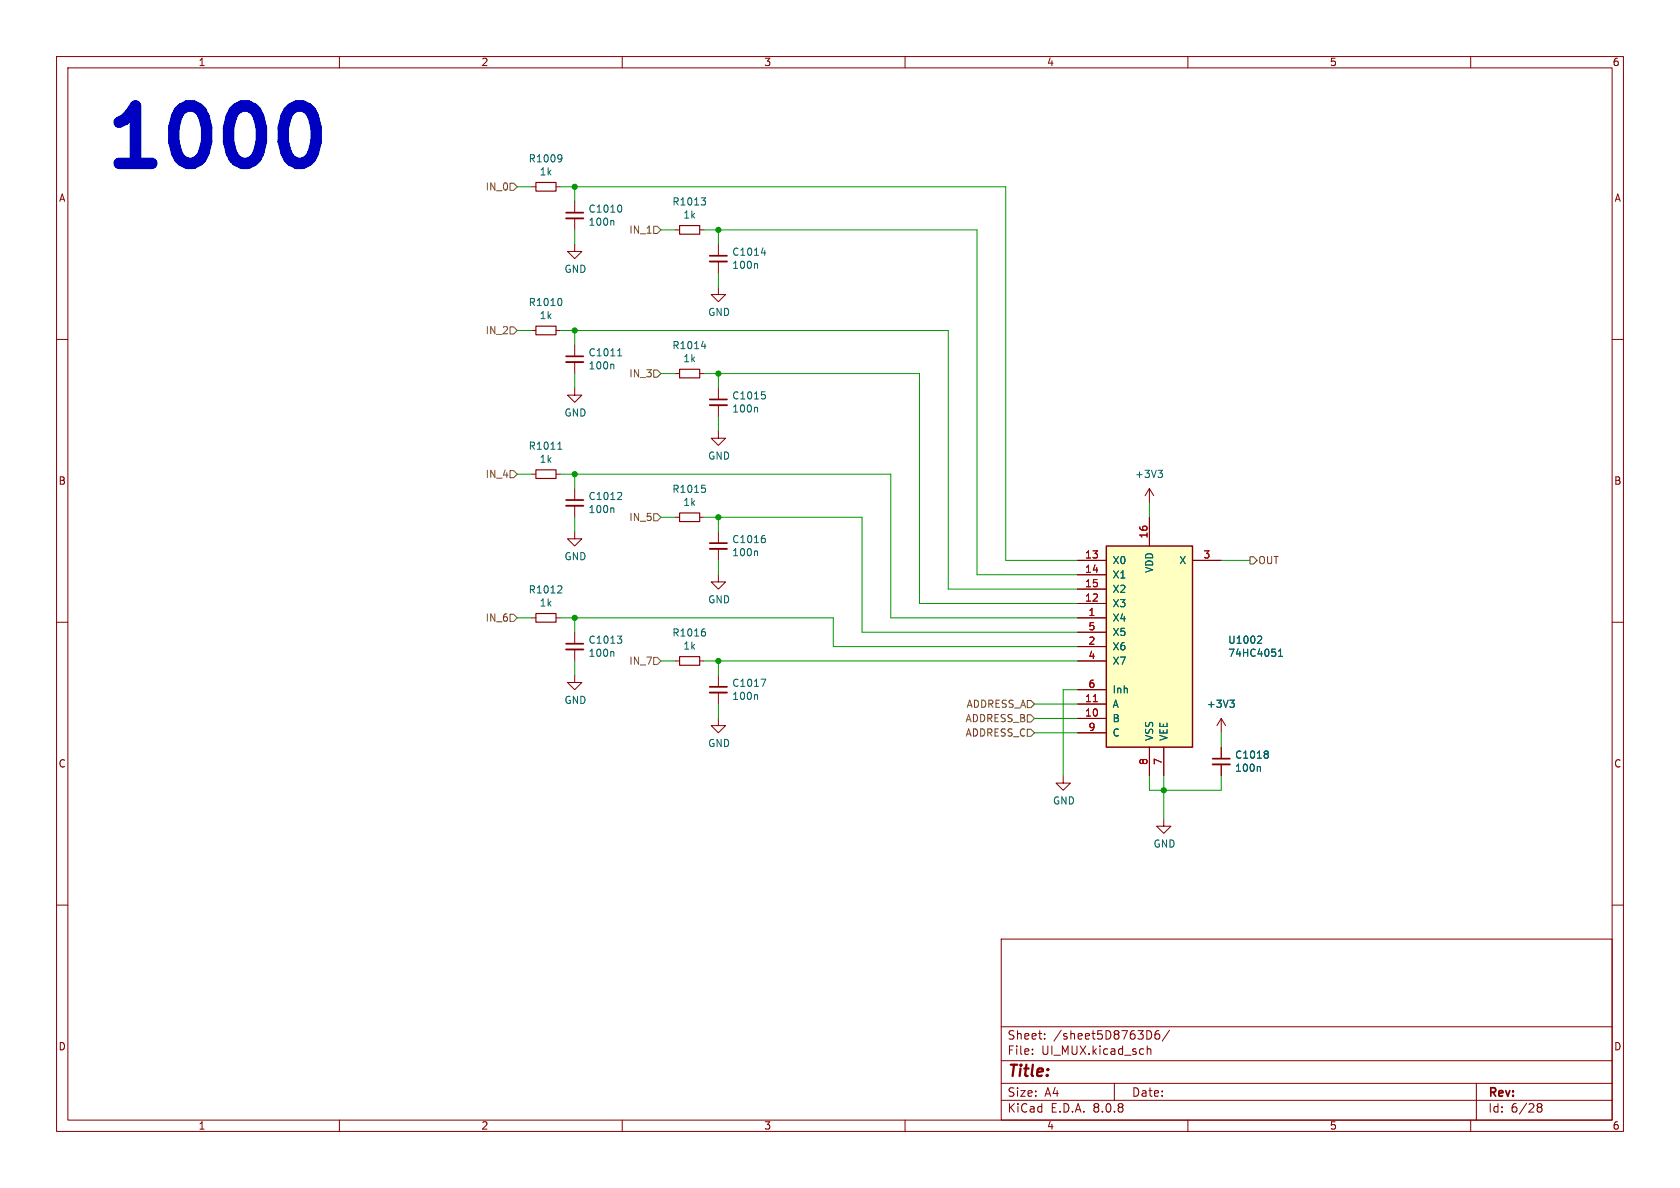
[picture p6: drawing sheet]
<svg xmlns="http://www.w3.org/2000/svg" width="297mm" height="210mm" viewBox="0 0 297 210" stroke-linecap="round" stroke-linejoin="round" font-family="sans-serif">
<g fill="none" stroke="#840000" stroke-width=".18">
<path d="M10 10h277v190h-277zM12 12h273v186h-273zM60 10v2M110 10v2M160 10v2M210 10v2M260 10v2M127 50.8v1.3h1.3l-1.3 1.2-1.3-1.2h1.3M127 43.2v2M127 46.2v2.1M10 60h2M119.4 66h.7"/>
<path d="M123.7 66h.8M285 60h2M101.6 94v1.3h1.3l-1.3 1.2-1.3-1.2h1.3M127 94v2M127 97v2.1M10 110h2M94 109.2h.7M98.3 109.2h.8M101.6 119.4v1.3h1.3l-1.3 1.2-1.3-1.2h1.3M101.6 111.8v2M101.6 114.8v2M119.4 116.8h.7"/>
<path d="M123.7 116.8h.8M127 101.6v1.3h1.3l-1.3 1.2-1.3-1.2h1.3M127 119.4v2M285 110h2M127 127v1.3h1.3l-1.3 1.2-1.3-1.2h1.3M127 122.4v2.1M215.9 132.1v2M215.9 135.1v2.1M205.7 144.8v1.3h1.3l-1.3 1.2-1.2-1.2h1.2M10 160h2M177 166h108v32h-108zM285 160h2"/>
<path d="M60 198v2M110 198v2M160 198v2M177 194.5h108M177 191.5h108M177 187.5h108M177 181.5h108M182.5 186.3v.1M182.5 185.5v.1M184.7 183.6v.1M184.7 182.8v.1M197 191.5v3"/>
<path d="M202.8 184.9v1.5M202.8 185.5l.2-.1 .4 .1 .1 .9M203.1 182.2a.81 .81 0 0 1 .5 .7 .81 .81 0 0 1-.5 .8M204.9 182.2a.59 .59 0 0 0-.7 .6v.6l.1 .2 .4 .1 .3-.1v-.5l-.1-.3h-.4l-.3 .3M206.7 182.1l-1.2 2M210 198v2M260 198v2M261 191.5v6.5M271.7 195.5l.3 .2M271.7 195.4l.3-.3 .5 .1 .1 .3-.3 .2M272 195.7h.3M272 195.7l-.3 .3"/>
<path d="M272.3 195.7l.3 .3-.1 .5-.5 .1-.3-.3"/>
</g>
<path d="M120.1 65.3h3.6v1.5h-3.6zM94.7 108.5h3.6v1.5h-3.6zM120.1 116.1h3.6v1.5h-3.6z" fill="none" stroke="#840000" stroke-width=".2"/>
<g fill="none" stroke="#006464" stroke-width=".18">
<path d="M133.7 46.6l.2 .2v.6M134.6 44.7h.8M135.2 44.3v.8M124 61.2h.8M124.6 60.8v.8M133.7 97.4l.2 .2v.6M135 94.7h.2M135.1 95.1l.2 .3v.3l-.2 .2M99.1 103.6l.2 .2v.3l-.8 .7h.8M108.3 115.2l.2 .2v.6M109.1 112.4h.8l-.4 .5M109.7 112.9l.2 .3v.3l-.2 .2"/>
<path d="M124.4 111.2h.2M124.5 111.7l.2 .2v.3l-.2 .2M133.7 122.8l.2 .2v.6M134.5 120.1h.9l-.6 1.2M222.6 135.5l.2 .2v.6M224 132.8l.2 .2-.2 .3 .2 .2v.3l-.2 .2"/>
</g>
<path d="M125.5 46.2h3M125.5 97h3M100.1 114.8h3M125.5 122.4h3M214.4 135.1h3" fill="none" stroke="#840000" stroke-width=".33"/>
<path d="M125.5 45.2h3M125.5 96h3M100.1 113.8h3M125.5 121.4h3M214.4 134.1h3" fill="none" stroke="#840000" stroke-width=".3"/>
<path d="M195.6 96.5h15.2v35.6h-15.2z" fill="#ffffc2"/>
<path d="M195.6 96.5h15.2v35.6h-15.2z" fill="none" stroke="#840000" stroke-width=".25"/>
<g fill="none" stroke="#840000" stroke-width=".18">
<path d="M94 33h.7M98.3 33h.8M101.6 35.6v2M101.6 38.6v2M94 58.4h.7M98.3 58.4h.8M101.6 43.2v1.3h1.3l-1.3 1.2-1.3-1.2h1.3M119.4 40.6h.7M123.7 40.6h.8M101.6 68.6v1.3h1.3l-1.3 1.2-1.3-1.2h1.3M101.6 61v2M101.6 64v2"/>
<path d="M127 76.2v1.3h1.3l-1.3 1.2-1.3-1.2h1.3M127 68.6v2M127 71.6v2.1M94 83.8h.7M98.3 83.8h.8M101.6 86.4v2M101.6 89.4v2M119.4 91.4h.7M123.7 91.4h.8M190.5 99.1h5.1M203.2 86.4v2.5M203.2 91.4v5.1"/>
<path d="M203.2 86.4l-.8 1.2M203.2 86.4l.8 1.2M210.8 99.1h5.1M190.5 109.2h5.1M190.5 106.7h5.1M190.5 101.6h5.1M190.5 104.1h5.1M190.5 114.3h5.1M190.5 116.8h5.1M190.5 111.8h5.1M188 137.2v1.2h1.2l-1.2 1.3-1.3-1.3h1.3M190.5 127h5.1"/>
<path d="M190.5 124.5h5.1M190.5 121.9h5.1M190.5 129.5h5.1M203.2 132.1v5.1M205.7 132.1v5.1M215.9 127l-.8 1.3M215.9 127v2.5M215.9 132.1v2M215.9 135.1v2.1M215.9 127l.8 1.3"/>
</g>
<path d="M193.3 124h.7" fill="none" stroke="#a90000" stroke-width=".18"/>
<g fill="none" stroke="#006464" stroke-width=".18">
<path d="M99.1 27.4l.2 .1a1.03 1.03 0 0 1-.2 1.1M99.3 27.9l-.2 .2M108.3 39l.2 .2v.6M109.6 36.2a.79 .79 0 0 1 0 1.3M123.9 35h.8l-.4 .5M124.5 35.5l.2 .2v.3l-.2 .2M99 52.8a.79 .79 0 0 1 0 1.2M98.6 79.4h.7M98.7 78.5l.3-.3v1.2M108.3 64.4l.2 .2v.6M109.2 62.9h.7M109.3 61.9l.3-.3v1.3"/>
<path d="M133.7 72l.2 .2v.6M134.6 69.3h.7M135.1 69.7l.2 .3v.3l-.2 .2M108.3 89.8l.2 .2v.6M109.7 87l.2 .3v.3l-.8 .7h.8M124.1 85.8h.6M124.5 86.3l.2 .2v.3l-.2 .2M204.7 83.1h.8l-.4 .5M205.3 83.6l.2 .3v.3l-.2 .2M222.5 112.4l.4 .1 .2 .3-.8 .9h.8M226 116h.7M226 115.1l.4-.3v1.2"/>
<path d="M217.4 123.8h.8l-.4 .5M218 124.3l.2 .2v.3l-.2 .2M222.6 135.5l.2 .2v.6M224 132.8l.2 .2-.2 .3 .2 .2v.3l-.2 .2"/>
</g>
<path d="M94.7 32.3h3.6v1.5h-3.6zM120.1 39.9h3.6v1.5h-3.6zM94.7 57.7h3.6v1.5h-3.6zM94.7 83.1h3.6v1.5h-3.6zM120.1 90.7h3.6v1.5h-3.6z" fill="none" stroke="#840000" stroke-width=".2"/>
<path d="M100.1 38.6h3M100.1 64h3M125.5 71.6h3M100.1 89.4h3" fill="none" stroke="#840000" stroke-width=".33"/>
<path d="M100.1 37.6h3M100.1 63h3M125.5 70.6h3M100.1 88.4h3" fill="none" stroke="#840000" stroke-width=".3"/>
<path d="M90.2 32.4h.6l.6 .6-.6 .7h-.6zM90.2 57.8h.6l.6 .6-.6 .7h-.6zM115.6 40h.6l.6 .6-.6 .7h-.6zM115.6 65.4h.6l.6 .6-.6 .7h-.6zM90.2 83.2h.6l.6 .6-.6 .7h-.6zM115.6 90.8h.6l.6 .6-.6 .7h-.6zM221 98.4h.6l.6 .7-.6 .6h-.6zM90.2 108.6h.6l.6 .6-.6 .7h-.6zM115.6 116.2h.6l.6 .6-.6 .7h-.6zM181.6 123.8h.6l.7 .7-.7 .6h-.6zM181.6 126.4h.6l.7 .6-.7 .6h-.6zM181.6 128.9h.6l.7 .6-.7 .7h-.6z" fill="none" stroke="#725600" stroke-width=".18"/>
<path d="M53.5 18.7l.9 .5 .5 .5a8.6 8.6 0 0 1 0 8.2l-.5 .5-.9 .5" fill="none" stroke="#0000c2" stroke-width="2"/>
<g fill="none" stroke="#009600" stroke-width=".18">
<path d="M91.4 33h2.6M99.1 33h78.7v66.1h12.7M101.6 33v2.6M91.4 58.4h2.6M99.1 58.4h68.5v45.7h22.9M101.6 40.6v2.6M101.6 58.4v2.6M116.8 40.6h2.6M124.5 40.6h48.2v61h17.8M127 40.6v2.6M127 48.3v2.5M101.6 66v2.6"/>
<path d="M116.8 66h2.6M124.5 66h38.1v40.7h27.9M127 66v2.6M127 73.7v2.5M91.4 83.8h2.6M99.1 83.8h58.4v25.4h33M101.6 83.8v2.6M101.6 91.4v2.6M116.8 91.4h2.6M124.5 91.4h27.9v20.4h38.1M127 91.4v2.6M127 99.1v2.5"/>
<path d="M203.2 88.9v2.5M215.9 99.1h5.1M91.4 109.2h2.6M99.1 109.2h48.2v5.1h43.2M101.6 109.2v2.6M101.6 116.8v2.6M116.8 116.8h2.6M124.5 116.8h66M127 116.8v2.6M127 124.5v2.5M182.9 129.5h7.6M182.9 127h7.6"/>
<path d="M182.9 124.5h7.6M190.5 121.9h-2.5v15.3M203.2 137.2v2.5h12.7v-2.5M205.7 137.2v7.6M215.9 129.5v2.6"/>
</g>
<g fill="#009600" stroke="#009600" stroke-width=".18">
<circle cx="127" cy="40.6" r=".46"/>
<circle cx="101.6" cy="58.4" r=".46"/>
<circle cx="127" cy="116.8" r=".46"/>
<circle cx="127" cy="91.4" r=".46"/>
<circle cx="205.7" cy="139.7" r=".46"/>
<circle cx="101.6" cy="33" r=".46"/>
<circle cx="101.6" cy="83.8" r=".46"/>
<circle cx="127" cy="66" r=".46"/>
<circle cx="101.6" cy="109.2" r=".46"/>
</g>
<text font-size="14.2" fill="#0000c2" x="17.8" y="30.2">1000</text>
<text font-size="2.8" fill="#840000" x="178" y="190.9">Title:</text>
<g font-size="2.1" fill="#840000">
<text x="178" y="184">Sheet:</text>
<text x="186.2" y="184">/sheet5D8763D6/</text>
<text x="178" y="186.7">File:</text>
<text x="184.1" y="186.7">UI_MUX.kicad_sch</text>
<text x="178" y="196.9">KiCad</text>
<text x="178" y="194.1">Size:</text>
<text x="184.7" y="194.1">A4</text>
<text x="185.7" y="196.9">E.D.A.</text>
<text x="193.3" y="196.9">8.0.8</text>
<text x="200" y="194.1">Date:</text>
<text x="263" y="194.3">Rev:</text>
<text x="263" y="196.9">Id:</text>
<text x="267.1" y="196.9">6/28</text>
</g>
<g font-size="1.8" fill="#840000">
<text x="35" y="11.9">1</text>
<text x="85" y="11.9">2</text>
<text x="135" y="11.9">3</text>
<text x="185" y="11.9">4</text>
<text x="235" y="11.9">5</text>
<text x="285" y="11.9">6</text>
<text x="10.3" y="35.9">A</text>
<text x="285.3" y="35.9">A</text>
<text x="10.3" y="85.9">B</text>
<text x="285.3" y="85.9">B</text>
<text x="10.3" y="135.9">C</text>
<text x="285.3" y="135.9">C</text>
<text x="10.3" y="185.9">D</text>
<text x="285.3" y="185.9">D</text>
<text x="35" y="199.9">1</text>
<text x="85" y="199.9">2</text>
<text x="135" y="199.9">3</text>
<text x="185" y="199.9">4</text>
<text x="235" y="199.9">5</text>
<text x="285" y="199.9">6</text>
</g>
<g font-size="1.8" fill="#006464">
<text x="93.4" y="28.9">R1009</text>
<text x="95.3" y="31.2">1k</text>
<text x="103.9" y="40.1">100n</text>
<text x="103.9" y="37.8">C1010</text>
<text x="118.8" y="36.5">R1013</text>
<text x="120.7" y="38.8">1k</text>
<text x="129.3" y="47.7">100n</text>
<text x="129.3" y="45.4">C1014</text>
<text x="99.7" y="48.4">GND</text>
<text x="93.4" y="54.3">R1010</text>
<text x="95.3" y="56.6">1k</text>
<text x="125.1" y="56.1">GND</text>
<text x="103.9" y="65.5">100n</text>
<text x="103.9" y="63.2">C1011</text>
<text x="118.8" y="61.9">R1014</text>
<text x="120.7" y="64.2">1k</text>
<text x="129.3" y="70.8">C1015</text>
<text x="99.7" y="73.8">GND</text>
<text x="129.3" y="73.1">100n</text>
<text x="93.4" y="79.7">R1011</text>
<text x="95.3" y="82">1k</text>
<text x="125.1" y="81.5">GND</text>
<text x="103.9" y="88.6">C1012</text>
<text x="118.8" y="87.3">R1015</text>
<text x="120.7" y="89.6">1k</text>
<text x="200.6" y="84.7">+3V3</text>
<text x="103.9" y="90.9">100n</text>
<text x="99.7" y="99.2">GND</text>
<text x="129.3" y="98.5">100n</text>
<text x="129.3" y="96.2">C1016</text>
<text x="196.6" y="99.9">X0</text>
<text x="204.1" y="101.4" transform="rotate(-90 204.1 101.4)">VDD</text>
<text x="208.4" y="99.9">X</text>
<text x="93.4" y="105.1">R1012</text>
<text x="95.3" y="107.4">1k</text>
<text x="125.1" y="106.9">GND</text>
<text x="196.6" y="107.5">X3</text>
<text x="196.6" y="102.5">X1</text>
<text x="196.6" y="105">X2</text>
<text x="103.9" y="114">C1013</text>
<text x="118.8" y="112.7">R1016</text>
<text x="196.6" y="110.1">X4</text>
<text x="196.6" y="112.6">X5</text>
<text x="217" y="114">U1002</text>
<text x="103.9" y="116.3">100n</text>
<text x="120.7" y="115">1k</text>
<text x="196.6" y="115.2">X6</text>
<text x="196.6" y="117.7">X7</text>
<text x="217" y="116.3">74HC4051</text>
<text x="99.7" y="124.6">GND</text>
<text x="129.3" y="123.9">100n</text>
<text x="129.3" y="121.6">C1017</text>
<text x="196.6" y="125.3">A</text>
<text x="196.6" y="122.8">Inh</text>
<text x="213.3" y="125.3">+3V3</text>
<text x="196.6" y="127.9">B</text>
<text x="196.6" y="130.4">C</text>
<text x="204.1" y="131.1" transform="rotate(-90 204.1 131.1)">VSS</text>
<text x="206.6" y="131.1" transform="rotate(-90 206.6 131.1)">VEE</text>
<text x="125.1" y="132.3">GND</text>
<text x="218.2" y="136.6">100n</text>
<text x="218.2" y="134.3">C1018</text>
<text x="186.1" y="142.4">GND</text>
<text x="203.8" y="150">GND</text>
</g>
<g font-size="1.8" fill="#725600">
<text x="85.8" y="33.9">IN_0</text>
<text x="111.2" y="41.5">IN_1</text>
<text x="85.8" y="59.3">IN_2</text>
<text x="111.2" y="66.9">IN_3</text>
<text x="85.8" y="84.7">IN_4</text>
<text x="111.2" y="92.3">IN_5</text>
<text x="222.4" y="99.9">OUT</text>
<text x="85.8" y="110.1">IN_6</text>
<text x="111.2" y="117.7">IN_7</text>
<text x="170.8" y="125.3">ADDRESS_A</text>
<text x="170.6" y="127.9">ADDRESS_B</text>
<text x="170.6" y="130.4">ADDRESS_C</text>
</g>
<g font-size="1.8" fill="#a90000">
<text x="202.9" y="95.3" transform="rotate(-90 202.9 95.3)">16</text>
<text x="191.7" y="98.8">13</text>
<text x="191.7" y="101.3">14</text>
<text x="212.7" y="98.8">3</text>
<text x="191.7" y="106.4">12</text>
<text x="191.7" y="103.9">15</text>
<text x="192.3" y="109">1</text>
<text x="192.3" y="111.5">5</text>
<text x="192.3" y="114">2</text>
<text x="192.3" y="116.6">4</text>
<text x="191.7" y="124.2">11</text>
<text x="192.3" y="121.7">6</text>
<text x="191.7" y="126.7">10</text>
<text x="192.3" y="129.3">9</text>
<text x="202.9" y="135.3" transform="rotate(-90 202.9 135.3)">8</text>
<text x="205.5" y="135.3" transform="rotate(-90 205.5 135.3)">7</text>
</g>
</svg>
